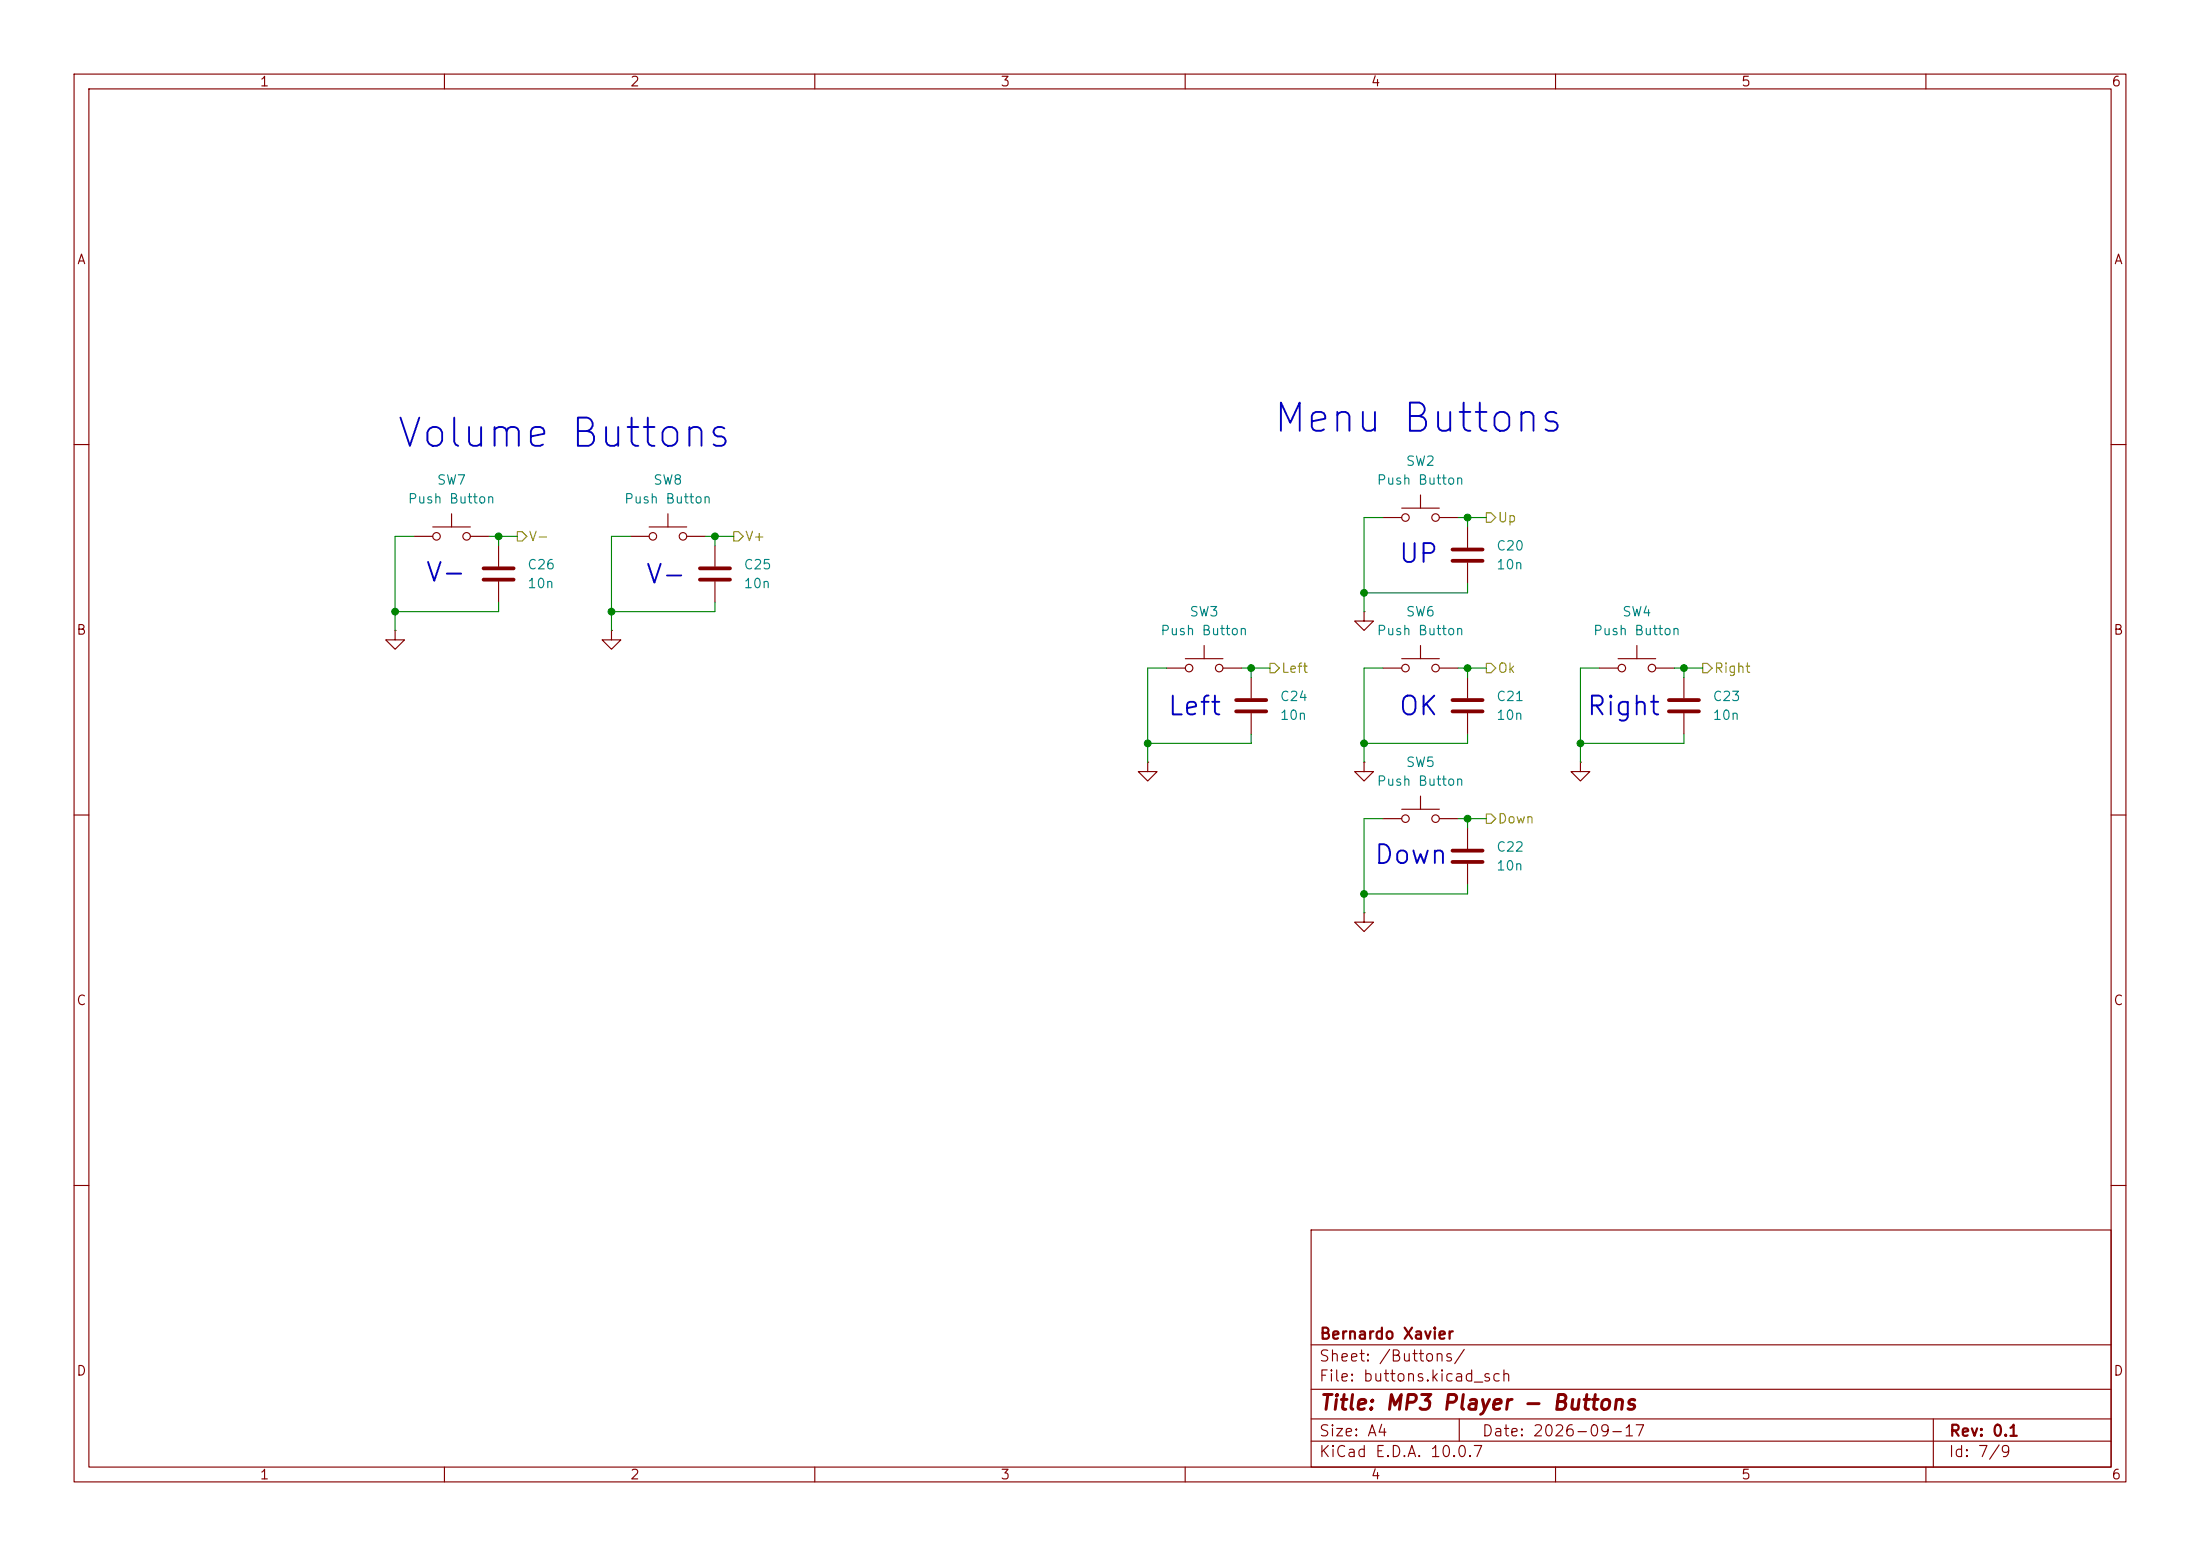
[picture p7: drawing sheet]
(kicad_sch
 (version 20260306)
 (generator "eeschema")
 (generator_version "10.0")
 (paper "A4")
 (title_block
  (title "MP3 Player - Buttons")
  (date "2026-09-17")
  (rev "0.1")
  (company "Bernardo Xavier"))
 (lib_symbols
  (symbol "Device:C"
   (pin_numbers (hide yes))
   (pin_names
    (offset 0.254)) (exclude_from_sim no) (in_bom yes) (on_board yes)
   (in_pos_files yes)
   (duplicate_pin_numbers_are_jumpers no)
   (property "Reference" "C" (at 0.635 2.54 0) (show_name no) (do_not_autoplace no) (effects (font (size 1.27 1.27)) (justify left)))
   (property "Value" "C" (at 0.635 -2.54 0) (show_name no) (do_not_autoplace no) (effects (font (size 1.27 1.27)) (justify left)))
   (property "Footprint" "" (at 0.9652 -3.81 0) (show_name no) (do_not_autoplace no) (hide yes) (effects (font (size 1.27 1.27))))
   (property "Datasheet" "" (at 0 0 0) (show_name no) (do_not_autoplace no) (hide yes) (effects (font (size 1.27 1.27))))
   (property "Description" "Unpolarized capacitor" (at 0 0 0) (show_name no) (do_not_autoplace no) (hide yes) (effects (font (size 1.27 1.27))))
   (symbol "C_0_1"
    (polyline (pts (xy -2.032 0.762) (xy 2.032 0.762)) (stroke (width 0.508) (type default)) (fill (type none)))
    (polyline (pts (xy -2.032 -0.762) (xy 2.032 -0.762)) (stroke (width 0.508) (type default)) (fill (type none))))
   (symbol "C_1_1"
    (pin passive line (at 0 3.81 270) (length 2.794) (name "" (effects (font (size 1.27 1.27)))) (number "1" (effects (font (size 1.27 1.27)))))
    (pin passive line (at 0 -3.81 90) (length 2.794) (name "" (effects (font (size 1.27 1.27)))) (number "2" (effects (font (size 1.27 1.27))))))
   (embedded_fonts no))
  (symbol "Switch:SW_Push"
   (pin_numbers (hide yes))
   (pin_names
    (offset 1.016) (hide yes)) (exclude_from_sim no) (in_bom yes) (on_board yes)
   (in_pos_files yes)
   (duplicate_pin_numbers_are_jumpers no)
   (property "Reference" "SW" (at 1.27 2.54 0) (show_name no) (do_not_autoplace no) (effects (font (size 1.27 1.27)) (justify left)))
   (property "Value" "SW_Push" (at 0 -1.524 0) (show_name no) (do_not_autoplace no) (effects (font (size 1.27 1.27))))
   (property "Footprint" "" (at 0 5.08 0) (show_name no) (do_not_autoplace no) (hide yes) (effects (font (size 1.27 1.27))))
   (property "Datasheet" "" (at 0 5.08 0) (show_name no) (do_not_autoplace no) (hide yes) (effects (font (size 1.27 1.27))))
   (property "Description" "Push button switch, generic, two pins" (at 0 0 0) (show_name no) (do_not_autoplace no) (hide yes) (effects (font (size 1.27 1.27))))
   (symbol "SW_Push_0_1"
    (circle (center -2.032 0) (radius 0.508) (stroke (width 0) (type default)) (fill (type none)))
    (polyline (pts (xy 0 1.27) (xy 0 3.048)) (stroke (width 0) (type default)) (fill (type none)))
    (circle (center 2.032 0) (radius 0.508) (stroke (width 0) (type default)) (fill (type none)))
    (polyline (pts (xy 2.54 1.27) (xy -2.54 1.27)) (stroke (width 0) (type default)) (fill (type none)))
    (pin passive line (at -5.08 0 0) (length 2.54) (name "1" (effects (font (size 1.27 1.27)))) (number "1" (effects (font (size 1.27 1.27)))))
    (pin passive line (at 5.08 0 180) (length 2.54) (name "2" (effects (font (size 1.27 1.27)))) (number "2" (effects (font (size 1.27 1.27))))))
   (embedded_fonts no))
  (symbol "power:GND"
   (power global)
   (pin_numbers (hide yes))
   (pin_names
    (offset 0) (hide yes)) (exclude_from_sim no) (in_bom yes) (on_board yes)
   (in_pos_files yes)
   (duplicate_pin_numbers_are_jumpers no)
   (property "Reference" "#PWR" (at 0 -6.35 0) (show_name no) (do_not_autoplace no) (hide yes) (effects (font (size 1.27 1.27))))
   (property "Value" "GND" (at 0 -3.81 0) (show_name no) (do_not_autoplace no) (effects (font (size 1.27 1.27))))
   (property "Footprint" "" (at 0 0 0) (show_name no) (do_not_autoplace no) (hide yes) (effects (font (size 1.27 1.27))))
   (property "Datasheet" "" (at 0 0 0) (show_name no) (do_not_autoplace no) (hide yes) (effects (font (size 1.27 1.27))))
   (property "Description" "Power symbol creates a global label with name \"GND\" , ground" (at 0 0 0) (show_name no) (do_not_autoplace no) (hide yes) (effects (font (size 1.27 1.27))))
   (symbol "GND_0_1"
    (polyline (pts (xy 0 0) (xy 0 -1.27) (xy 1.27 -1.27) (xy 0 -2.54) (xy -1.27 -1.27) (xy 0 -1.27)) (stroke (width 0) (type default)) (fill (type none))))
   (symbol "GND_1_1"
    (pin power_in line (at 0 0 270) (length 0) (name "" (effects (font (size 1.27 1.27)))) (number "1" (effects (font (size 1.27 1.27))))))
   (embedded_fonts no)))
 (text "Right"
  (exclude_from_sim no)
  (at 219.202 95.504 0)
  (effects (font (size 2.54 2.54) (thickness 0.254)
    (bold yes))))
 (text "Down"
  (exclude_from_sim no)
  (at 190.5 115.57 0)
  (effects (font (size 2.54 2.54) (thickness 0.254)
    (bold yes))))
 (text "UP"
  (exclude_from_sim no)
  (at 191.516 74.93 0)
  (effects (font (size 2.54 2.54) (thickness 0.254)
    (bold yes))))
 (text "Menu Buttons"
  (exclude_from_sim no)
  (at 191.516 56.642 0)
  (effects (font (size 3.81 3.81) (thickness 0.254)
    (bold yes))))
 (text "OK"
  (exclude_from_sim no)
  (at 191.516 95.504 0)
  (effects (font (size 2.54 2.54) (thickness 0.254)
    (bold yes))))
 (text "Left"
  (exclude_from_sim no)
  (at 161.29 95.504 0)
  (effects (font (size 2.54 2.54) (thickness 0.254)
    (bold yes))))
 (text "V-"
  (exclude_from_sim no)
  (at 89.916 77.724 0)
  (effects (font (size 2.54 2.54) (thickness 0.254)
    (bold yes))))
 (text "V-"
  (exclude_from_sim no)
  (at 60.198 77.47 0)
  (effects (font (size 2.54 2.54) (thickness 0.254)
    (bold yes))))
 (text "Volume Buttons"
  (exclude_from_sim no)
  (at 76.2 58.674 0)
  (effects (font (size 3.81 3.81) (thickness 0.254)
    (bold yes))))
 (junction
  (at 198.12 90.17)
  (diameter 0)
  (color 0 0 0 0))
 (junction
  (at 213.36 100.33)
  (diameter 0)
  (color 0 0 0 0))
 (junction
  (at 82.55 82.55)
  (diameter 0)
  (color 0 0 0 0))
 (junction
  (at 184.15 100.33)
  (diameter 0)
  (color 0 0 0 0))
 (junction
  (at 96.52 72.39)
  (diameter 0)
  (color 0 0 0 0))
 (junction
  (at 227.33 90.17)
  (diameter 0)
  (color 0 0 0 0))
 (junction
  (at 198.12 69.85)
  (diameter 0)
  (color 0 0 0 0))
 (junction
  (at 53.34 82.55)
  (diameter 0)
  (color 0 0 0 0))
 (junction
  (at 184.15 120.65)
  (diameter 0)
  (color 0 0 0 0))
 (junction
  (at 184.15 80.01)
  (diameter 0)
  (color 0 0 0 0))
 (junction
  (at 168.91 90.17)
  (diameter 0)
  (color 0 0 0 0))
 (junction
  (at 67.31 72.39)
  (diameter 0)
  (color 0 0 0 0))
 (junction
  (at 198.12 110.49)
  (diameter 0)
  (color 0 0 0 0))
 (junction
  (at 154.94 100.33)
  (diameter 0)
  (color 0 0 0 0))
 (wire
  (pts (xy 96.52 72.39) (xy 99.06 72.39))
  (stroke (width 0) (type default)))
 (wire
  (pts (xy 67.31 72.39) (xy 67.31 73.66))
  (stroke (width 0) (type default)))
 (wire
  (pts (xy 198.12 69.85) (xy 198.12 71.12))
  (stroke (width 0) (type default)))
 (wire
  (pts (xy 184.15 120.65) (xy 184.15 123.19))
  (stroke (width 0) (type default)))
 (wire
  (pts (xy 53.34 82.55) (xy 67.31 82.55))
  (stroke (width 0) (type default)))
 (wire
  (pts (xy 154.94 100.33) (xy 168.91 100.33))
  (stroke (width 0) (type default)))
 (wire
  (pts (xy 215.9 90.17) (xy 213.36 90.17))
  (stroke (width 0) (type default)))
 (wire
  (pts (xy 184.15 69.85) (xy 184.15 80.01))
  (stroke (width 0) (type default)))
 (wire
  (pts (xy 198.12 110.49) (xy 198.12 111.76))
  (stroke (width 0) (type default)))
 (wire
  (pts (xy 82.55 82.55) (xy 96.52 82.55))
  (stroke (width 0) (type default)))
 (wire
  (pts (xy 226.06 90.17) (xy 227.33 90.17))
  (stroke (width 0) (type default)))
 (wire
  (pts (xy 53.34 82.55) (xy 53.34 85.09))
  (stroke (width 0) (type default)))
 (wire
  (pts (xy 196.85 69.85) (xy 198.12 69.85))
  (stroke (width 0) (type default)))
 (wire
  (pts (xy 196.85 110.49) (xy 198.12 110.49))
  (stroke (width 0) (type default)))
 (wire
  (pts (xy 53.34 72.39) (xy 53.34 82.55))
  (stroke (width 0) (type default)))
 (wire
  (pts (xy 168.91 99.06) (xy 168.91 100.33))
  (stroke (width 0) (type default)))
 (wire
  (pts (xy 198.12 99.06) (xy 198.12 100.33))
  (stroke (width 0) (type default)))
 (wire
  (pts (xy 168.91 90.17) (xy 171.45 90.17))
  (stroke (width 0) (type default)))
 (wire
  (pts (xy 213.36 100.33) (xy 227.33 100.33))
  (stroke (width 0) (type default)))
 (wire
  (pts (xy 167.64 90.17) (xy 168.91 90.17))
  (stroke (width 0) (type default)))
 (wire
  (pts (xy 186.69 110.49) (xy 184.15 110.49))
  (stroke (width 0) (type default)))
 (wire
  (pts (xy 96.52 81.28) (xy 96.52 82.55))
  (stroke (width 0) (type default)))
 (wire
  (pts (xy 198.12 110.49) (xy 200.66 110.49))
  (stroke (width 0) (type default)))
 (wire
  (pts (xy 154.94 100.33) (xy 154.94 102.87))
  (stroke (width 0) (type default)))
 (wire
  (pts (xy 213.36 100.33) (xy 213.36 102.87))
  (stroke (width 0) (type default)))
 (wire
  (pts (xy 184.15 80.01) (xy 184.15 82.55))
  (stroke (width 0) (type default)))
 (wire
  (pts (xy 184.15 100.33) (xy 198.12 100.33))
  (stroke (width 0) (type default)))
 (wire
  (pts (xy 184.15 80.01) (xy 198.12 80.01))
  (stroke (width 0) (type default)))
 (wire
  (pts (xy 184.15 90.17) (xy 184.15 100.33))
  (stroke (width 0) (type default)))
 (wire
  (pts (xy 184.15 110.49) (xy 184.15 120.65))
  (stroke (width 0) (type default)))
 (wire
  (pts (xy 67.31 72.39) (xy 69.85 72.39))
  (stroke (width 0) (type default)))
 (wire
  (pts (xy 198.12 119.38) (xy 198.12 120.65))
  (stroke (width 0) (type default)))
 (wire
  (pts (xy 196.85 90.17) (xy 198.12 90.17))
  (stroke (width 0) (type default)))
 (wire
  (pts (xy 168.91 90.17) (xy 168.91 91.44))
  (stroke (width 0) (type default)))
 (wire
  (pts (xy 213.36 90.17) (xy 213.36 100.33))
  (stroke (width 0) (type default)))
 (wire
  (pts (xy 82.55 72.39) (xy 82.55 82.55))
  (stroke (width 0) (type default)))
 (wire
  (pts (xy 85.09 72.39) (xy 82.55 72.39))
  (stroke (width 0) (type default)))
 (wire
  (pts (xy 66.04 72.39) (xy 67.31 72.39))
  (stroke (width 0) (type default)))
 (wire
  (pts (xy 95.25 72.39) (xy 96.52 72.39))
  (stroke (width 0) (type default)))
 (wire
  (pts (xy 184.15 100.33) (xy 184.15 102.87))
  (stroke (width 0) (type default)))
 (wire
  (pts (xy 198.12 78.74) (xy 198.12 80.01))
  (stroke (width 0) (type default)))
 (wire
  (pts (xy 198.12 69.85) (xy 200.66 69.85))
  (stroke (width 0) (type default)))
 (wire
  (pts (xy 96.52 72.39) (xy 96.52 73.66))
  (stroke (width 0) (type default)))
 (wire
  (pts (xy 198.12 90.17) (xy 200.66 90.17))
  (stroke (width 0) (type default)))
 (wire
  (pts (xy 184.15 120.65) (xy 198.12 120.65))
  (stroke (width 0) (type default)))
 (wire
  (pts (xy 55.88 72.39) (xy 53.34 72.39))
  (stroke (width 0) (type default)))
 (wire
  (pts (xy 186.69 69.85) (xy 184.15 69.85))
  (stroke (width 0) (type default)))
 (wire
  (pts (xy 154.94 90.17) (xy 154.94 100.33))
  (stroke (width 0) (type default)))
 (wire
  (pts (xy 227.33 90.17) (xy 227.33 91.44))
  (stroke (width 0) (type default)))
 (wire
  (pts (xy 82.55 82.55) (xy 82.55 85.09))
  (stroke (width 0) (type default)))
 (wire
  (pts (xy 186.69 90.17) (xy 184.15 90.17))
  (stroke (width 0) (type default)))
 (wire
  (pts (xy 67.31 81.28) (xy 67.31 82.55))
  (stroke (width 0) (type default)))
 (wire
  (pts (xy 198.12 90.17) (xy 198.12 91.44))
  (stroke (width 0) (type default)))
 (wire
  (pts (xy 157.48 90.17) (xy 154.94 90.17))
  (stroke (width 0) (type default)))
 (wire
  (pts (xy 227.33 99.06) (xy 227.33 100.33))
  (stroke (width 0) (type default)))
 (wire
  (pts (xy 227.33 90.17) (xy 229.87 90.17))
  (stroke (width 0) (type default)))
 (hierarchical_label "V-"
  (shape output)
  (at 69.85 72.39 0)
  (effects (font (size 1.27 1.27)) (justify left)))
 (hierarchical_label "Down"
  (shape output)
  (at 200.66 110.49 0)
  (effects (font (size 1.27 1.27)) (justify left)))
 (hierarchical_label "Right"
  (shape output)
  (at 229.87 90.17 0)
  (effects (font (size 1.27 1.27)) (justify left)))
 (hierarchical_label "Up"
  (shape output)
  (at 200.66 69.85 0)
  (effects (font (size 1.27 1.27)) (justify left)))
 (hierarchical_label "Left"
  (shape output)
  (at 171.45 90.17 0)
  (effects (font (size 1.27 1.27)) (justify left)))
 (hierarchical_label "V+"
  (shape output)
  (at 99.06 72.39 0)
  (effects (font (size 1.27 1.27)) (justify left)))
 (hierarchical_label "Ok"
  (shape output)
  (at 200.66 90.17 0)
  (effects (font (size 1.27 1.27)) (justify left)))
 (symbol
  (lib_id "power:GND")
  (at 184.15 102.87 0)
  (unit 1)
  (body_style 1)
  (exclude_from_sim no)
  (in_bom yes)
  (on_board yes)
  (in_pos_files yes)
  (dnp no)
  (fields_autoplaced yes)
  (property "Reference" "#PWR036" (at 184.15 109.22 0) (hide yes) (show_name no) (do_not_autoplace no) (effects (font (size 1.27 1.27))))
  (property "Value" "GND" (at 184.15 107.95 0) (hide yes) (show_name no) (do_not_autoplace no) (effects (font (size 1.27 1.27))))
  (property "Footprint" "" (at 184.15 102.87 0) (hide yes) (show_name no) (do_not_autoplace no) (effects (font (size 1.27 1.27))))
  (property "Datasheet" "" (at 184.15 102.87 0) (hide yes) (show_name no) (do_not_autoplace no) (effects (font (size 1.27 1.27))))
  (property "Description" "Power symbol creates a global label with name \"GND\" , ground" (at 184.15 102.87 0) (hide yes) (show_name no) (do_not_autoplace no) (effects (font (size 1.27 1.27))))
  (pin "1"))
 (symbol
  (lib_id "Device:C")
  (at 198.12 115.57 0)
  (unit 1)
  (body_style 1)
  (exclude_from_sim no)
  (in_bom yes)
  (on_board yes)
  (in_pos_files yes)
  (dnp no)
  (fields_autoplaced yes)
  (property "Reference" "C22" (at 201.93 114.2999 0) (show_name no) (do_not_autoplace no) (effects (font (size 1.27 1.27)) (justify left)))
  (property "Value" "10n" (at 201.93 116.8399 0) (show_name no) (do_not_autoplace no) (effects (font (size 1.27 1.27)) (justify left)))
  (property "Footprint" "Capacitor_SMD:C_0402_1005Metric" (at 199.0852 119.38 0) (hide yes) (show_name no) (do_not_autoplace no) (effects (font (size 1.27 1.27))))
  (property "Datasheet" "https://mm.digikey.com/Volume0/opasdata/d220001/medias/docus/965/CL05B103KB5NNND_DS.pdf" (at 198.12 115.57 0) (hide yes) (show_name no) (do_not_autoplace no) (effects (font (size 1.27 1.27))))
  (property "Description" "0402" (at 198.12 115.57 0) (hide yes) (show_name no) (do_not_autoplace no) (effects (font (size 1.27 1.27))))
  (property "Mfr. Part Number" "" (at 198.12 115.57 0) (hide yes) (show_name no) (do_not_autoplace no) (effects (font (size 1.27 1.27))))
  (property "Mfr. Part #" "CL05B103KB5NNND" (at 198.12 115.57 0) (hide yes) (show_name no) (do_not_autoplace no) (effects (font (size 1.27 1.27))))
  (property "Store URL - Digikey" "https://www.digikey.pt/pt/products/detail/samsung-electro-mechanics/CL10A475KQ8NNNL/3894262" (at 198.12 115.57 0) (hide yes) (show_name no) (do_not_autoplace no) (effects (font (size 1.27 1.27))))
  (property "Store URL - Mouser" "https://pt.mouser.com/en/ProductDetail/Samsung-Electro-Mechanics/CL05B103KB5NNND?qs=X6jEic%2FHinANds%2F5DC%2Fhrw%3D%3D" (at 198.12 115.57 0) (hide yes) (show_name no) (do_not_autoplace no) (effects (font (size 1.27 1.27))))
  (property "Store URL - Other" "" (at 198.12 115.57 0) (hide yes) (show_name no) (do_not_autoplace no) (effects (font (size 1.27 1.27))))
  (property "Store URL - TME" "" (at 198.12 115.57 0) (hide yes) (show_name no) (do_not_autoplace no) (effects (font (size 1.27 1.27))))
  (pin "1")
  (pin "2"))
 (symbol
  (lib_id "power:GND")
  (at 53.34 85.09 0)
  (unit 1)
  (body_style 1)
  (exclude_from_sim no)
  (in_bom yes)
  (on_board yes)
  (in_pos_files yes)
  (dnp no)
  (fields_autoplaced yes)
  (property "Reference" "#PWR041" (at 53.34 91.44 0) (hide yes) (show_name no) (do_not_autoplace no) (effects (font (size 1.27 1.27))))
  (property "Value" "GND" (at 53.34 90.17 0) (hide yes) (show_name no) (do_not_autoplace no) (effects (font (size 1.27 1.27))))
  (property "Footprint" "" (at 53.34 85.09 0) (hide yes) (show_name no) (do_not_autoplace no) (effects (font (size 1.27 1.27))))
  (property "Datasheet" "" (at 53.34 85.09 0) (hide yes) (show_name no) (do_not_autoplace no) (effects (font (size 1.27 1.27))))
  (property "Description" "Power symbol creates a global label with name \"GND\" , ground" (at 53.34 85.09 0) (hide yes) (show_name no) (do_not_autoplace no) (effects (font (size 1.27 1.27))))
  (pin "1"))
 (symbol
  (lib_id "Device:C")
  (at 96.52 77.47 0)
  (unit 1)
  (body_style 1)
  (exclude_from_sim no)
  (in_bom yes)
  (on_board yes)
  (in_pos_files yes)
  (dnp no)
  (fields_autoplaced yes)
  (property "Reference" "C25" (at 100.33 76.1999 0) (show_name no) (do_not_autoplace no) (effects (font (size 1.27 1.27)) (justify left)))
  (property "Value" "10n" (at 100.33 78.7399 0) (show_name no) (do_not_autoplace no) (effects (font (size 1.27 1.27)) (justify left)))
  (property "Footprint" "Capacitor_SMD:C_0402_1005Metric" (at 97.4852 81.28 0) (hide yes) (show_name no) (do_not_autoplace no) (effects (font (size 1.27 1.27))))
  (property "Datasheet" "https://mm.digikey.com/Volume0/opasdata/d220001/medias/docus/965/CL05B103KB5NNND_DS.pdf" (at 96.52 77.47 0) (hide yes) (show_name no) (do_not_autoplace no) (effects (font (size 1.27 1.27))))
  (property "Description" "0402" (at 96.52 77.47 0) (hide yes) (show_name no) (do_not_autoplace no) (effects (font (size 1.27 1.27))))
  (property "Mfr. Part Number" "" (at 96.52 77.47 0) (hide yes) (show_name no) (do_not_autoplace no) (effects (font (size 1.27 1.27))))
  (property "Mfr. Part #" "CL05B103KB5NNND" (at 96.52 77.47 0) (hide yes) (show_name no) (do_not_autoplace no) (effects (font (size 1.27 1.27))))
  (property "Store URL - Digikey" "https://www.digikey.pt/pt/products/detail/samsung-electro-mechanics/CL10A475KQ8NNNL/3894262" (at 96.52 77.47 0) (hide yes) (show_name no) (do_not_autoplace no) (effects (font (size 1.27 1.27))))
  (property "Store URL - Mouser" "https://pt.mouser.com/en/ProductDetail/Samsung-Electro-Mechanics/CL05B103KB5NNND?qs=X6jEic%2FHinANds%2F5DC%2Fhrw%3D%3D" (at 96.52 77.47 0) (hide yes) (show_name no) (do_not_autoplace no) (effects (font (size 1.27 1.27))))
  (property "Store URL - Other" "" (at 96.52 77.47 0) (hide yes) (show_name no) (do_not_autoplace no) (effects (font (size 1.27 1.27))))
  (property "Store URL - TME" "" (at 96.52 77.47 0) (hide yes) (show_name no) (do_not_autoplace no) (effects (font (size 1.27 1.27))))
  (pin "1")
  (pin "2"))
 (symbol
  (lib_id "Switch:SW_Push")
  (at 191.77 110.49 0)
  (mirror y)
  (unit 1)
  (body_style 1)
  (exclude_from_sim no)
  (in_bom yes)
  (on_board yes)
  (in_pos_files yes)
  (dnp no)
  (property "Reference" "SW5" (at 191.77 102.87 0) (show_name no) (do_not_autoplace no) (effects (font (size 1.27 1.27))))
  (property "Value" "Push Button" (at 191.77 105.41 0) (show_name no) (do_not_autoplace no) (effects (font (size 1.27 1.27))))
  (property "Footprint" "Button_Switch_SMD:SW_Push_SPST_NO_Alps_SKRK" (at 191.77 105.41 0) (hide yes) (show_name no) (do_not_autoplace no) (effects (font (size 1.27 1.27))))
  (property "Datasheet" "https://configured-product-images.s3.amazonaws.com/Datasheets/TL1017.pdf" (at 191.77 105.41 0) (hide yes) (show_name no) (do_not_autoplace no) (effects (font (size 1.27 1.27))))
  (property "Description" "Interruptor tátil SPST-NA Top atuado Montagem em superfície" (at 191.77 110.49 0) (hide yes) (show_name no) (do_not_autoplace no) (effects (font (size 1.27 1.27))))
  (property "Mfr. Part Number" "" (at 191.77 110.49 0) (hide yes) (show_name no) (do_not_autoplace no) (effects (font (size 1.27 1.27))))
  (property "Store URL - Other" "" (at 191.77 110.49 0) (hide yes) (show_name no) (do_not_autoplace no) (effects (font (size 1.27 1.27))))
  (property "Store URL - TME" "" (at 191.77 110.49 0) (hide yes) (show_name no) (do_not_autoplace no) (effects (font (size 1.27 1.27))))
  (property "Mfr. Part #" "TL1017ABAF260QG" (at 191.77 110.49 0) (hide yes) (show_name no) (do_not_autoplace no) (effects (font (size 1.27 1.27))))
  (property "Store URL - Digikey" "https://www.digikey.pt/pt/products/detail/e-switch/TL1017ABAF260QG/18687016" (at 191.77 110.49 0) (hide yes) (show_name no) (do_not_autoplace no) (effects (font (size 1.27 1.27))))
  (property "Store URL - Mouser" "https://eu.mouser.com/en/ProductDetail/E-Switch/TL1017ABAF260QG?qs=9vOqFld9vZVWa2gSWDc0aQ%3D%3D" (at 191.77 110.49 0) (hide yes) (show_name no) (do_not_autoplace no) (effects (font (size 1.27 1.27))))
  (pin "1")
  (pin "2"))
 (symbol
  (lib_id "Device:C")
  (at 168.91 95.25 0)
  (unit 1)
  (body_style 1)
  (exclude_from_sim no)
  (in_bom yes)
  (on_board yes)
  (in_pos_files yes)
  (dnp no)
  (fields_autoplaced yes)
  (property "Reference" "C24" (at 172.72 93.9799 0) (show_name no) (do_not_autoplace no) (effects (font (size 1.27 1.27)) (justify left)))
  (property "Value" "10n" (at 172.72 96.5199 0) (show_name no) (do_not_autoplace no) (effects (font (size 1.27 1.27)) (justify left)))
  (property "Footprint" "Capacitor_SMD:C_0402_1005Metric" (at 169.8752 99.06 0) (hide yes) (show_name no) (do_not_autoplace no) (effects (font (size 1.27 1.27))))
  (property "Datasheet" "https://mm.digikey.com/Volume0/opasdata/d220001/medias/docus/965/CL05B103KB5NNND_DS.pdf" (at 168.91 95.25 0) (hide yes) (show_name no) (do_not_autoplace no) (effects (font (size 1.27 1.27))))
  (property "Description" "0402" (at 168.91 95.25 0) (hide yes) (show_name no) (do_not_autoplace no) (effects (font (size 1.27 1.27))))
  (property "Mfr. Part Number" "" (at 168.91 95.25 0) (hide yes) (show_name no) (do_not_autoplace no) (effects (font (size 1.27 1.27))))
  (property "Mfr. Part #" "CL05B103KB5NNND" (at 168.91 95.25 0) (hide yes) (show_name no) (do_not_autoplace no) (effects (font (size 1.27 1.27))))
  (property "Store URL - Digikey" "https://www.digikey.pt/pt/products/detail/samsung-electro-mechanics/CL10A475KQ8NNNL/3894262" (at 168.91 95.25 0) (hide yes) (show_name no) (do_not_autoplace no) (effects (font (size 1.27 1.27))))
  (property "Store URL - Mouser" "https://pt.mouser.com/en/ProductDetail/Samsung-Electro-Mechanics/CL05B103KB5NNND?qs=X6jEic%2FHinANds%2F5DC%2Fhrw%3D%3D" (at 168.91 95.25 0) (hide yes) (show_name no) (do_not_autoplace no) (effects (font (size 1.27 1.27))))
  (property "Store URL - Other" "" (at 168.91 95.25 0) (hide yes) (show_name no) (do_not_autoplace no) (effects (font (size 1.27 1.27))))
  (property "Store URL - TME" "" (at 168.91 95.25 0) (hide yes) (show_name no) (do_not_autoplace no) (effects (font (size 1.27 1.27))))
  (pin "1")
  (pin "2"))
 (symbol
  (lib_id "Switch:SW_Push")
  (at 162.56 90.17 0)
  (unit 1)
  (body_style 1)
  (exclude_from_sim no)
  (in_bom yes)
  (on_board yes)
  (in_pos_files yes)
  (dnp no)
  (fields_autoplaced yes)
  (property "Reference" "SW3" (at 162.56 82.55 0) (show_name no) (do_not_autoplace no) (effects (font (size 1.27 1.27))))
  (property "Value" "Push Button" (at 162.56 85.09 0) (show_name no) (do_not_autoplace no) (effects (font (size 1.27 1.27))))
  (property "Footprint" "Button_Switch_SMD:SW_Push_SPST_NO_Alps_SKRK" (at 162.56 85.09 0) (hide yes) (show_name no) (do_not_autoplace no) (effects (font (size 1.27 1.27))))
  (property "Datasheet" "https://configured-product-images.s3.amazonaws.com/Datasheets/TL1017.pdf" (at 162.56 85.09 0) (hide yes) (show_name no) (do_not_autoplace no) (effects (font (size 1.27 1.27))))
  (property "Description" "Interruptor tátil SPST-NA Top atuado Montagem em superfície" (at 162.56 90.17 0) (hide yes) (show_name no) (do_not_autoplace no) (effects (font (size 1.27 1.27))))
  (property "Mfr. Part Number" "" (at 162.56 90.17 0) (hide yes) (show_name no) (do_not_autoplace no) (effects (font (size 1.27 1.27))))
  (property "Store URL - Other" "" (at 162.56 90.17 0) (hide yes) (show_name no) (do_not_autoplace no) (effects (font (size 1.27 1.27))))
  (property "Store URL - TME" "" (at 162.56 90.17 0) (hide yes) (show_name no) (do_not_autoplace no) (effects (font (size 1.27 1.27))))
  (property "Mfr. Part #" "TL1017ABAF260QG" (at 162.56 90.17 0) (hide yes) (show_name no) (do_not_autoplace no) (effects (font (size 1.27 1.27))))
  (property "Store URL - Digikey" "https://www.digikey.pt/pt/products/detail/e-switch/TL1017ABAF260QG/18687016" (at 162.56 90.17 0) (hide yes) (show_name no) (do_not_autoplace no) (effects (font (size 1.27 1.27))))
  (property "Store URL - Mouser" "https://eu.mouser.com/en/ProductDetail/E-Switch/TL1017ABAF260QG?qs=9vOqFld9vZVWa2gSWDc0aQ%3D%3D" (at 162.56 90.17 0) (hide yes) (show_name no) (do_not_autoplace no) (effects (font (size 1.27 1.27))))
  (pin "1")
  (pin "2"))
 (symbol
  (lib_id "Switch:SW_Push")
  (at 220.98 90.17 0)
  (mirror y)
  (unit 1)
  (body_style 1)
  (exclude_from_sim no)
  (in_bom yes)
  (on_board yes)
  (in_pos_files yes)
  (dnp no)
  (property "Reference" "SW4" (at 220.98 82.55 0) (show_name no) (do_not_autoplace no) (effects (font (size 1.27 1.27))))
  (property "Value" "Push Button" (at 220.98 85.09 0) (show_name no) (do_not_autoplace no) (effects (font (size 1.27 1.27))))
  (property "Footprint" "Button_Switch_SMD:SW_Push_SPST_NO_Alps_SKRK" (at 220.98 85.09 0) (hide yes) (show_name no) (do_not_autoplace no) (effects (font (size 1.27 1.27))))
  (property "Datasheet" "https://configured-product-images.s3.amazonaws.com/Datasheets/TL1017.pdf" (at 220.98 85.09 0) (hide yes) (show_name no) (do_not_autoplace no) (effects (font (size 1.27 1.27))))
  (property "Description" "Interruptor tátil SPST-NA Top atuado Montagem em superfície" (at 220.98 90.17 0) (hide yes) (show_name no) (do_not_autoplace no) (effects (font (size 1.27 1.27))))
  (property "Mfr. Part Number" "" (at 220.98 90.17 0) (hide yes) (show_name no) (do_not_autoplace no) (effects (font (size 1.27 1.27))))
  (property "Store URL - Other" "" (at 220.98 90.17 0) (hide yes) (show_name no) (do_not_autoplace no) (effects (font (size 1.27 1.27))))
  (property "Store URL - TME" "" (at 220.98 90.17 0) (hide yes) (show_name no) (do_not_autoplace no) (effects (font (size 1.27 1.27))))
  (property "Mfr. Part #" "TL1017ABAF260QG" (at 220.98 90.17 0) (hide yes) (show_name no) (do_not_autoplace no) (effects (font (size 1.27 1.27))))
  (property "Store URL - Digikey" "https://www.digikey.pt/pt/products/detail/e-switch/TL1017ABAF260QG/18687016" (at 220.98 90.17 0) (hide yes) (show_name no) (do_not_autoplace no) (effects (font (size 1.27 1.27))))
  (property "Store URL - Mouser" "https://eu.mouser.com/en/ProductDetail/E-Switch/TL1017ABAF260QG?qs=9vOqFld9vZVWa2gSWDc0aQ%3D%3D" (at 220.98 90.17 0) (hide yes) (show_name no) (do_not_autoplace no) (effects (font (size 1.27 1.27))))
  (pin "1")
  (pin "2"))
 (symbol
  (lib_id "Device:C")
  (at 198.12 74.93 0)
  (unit 1)
  (body_style 1)
  (exclude_from_sim no)
  (in_bom yes)
  (on_board yes)
  (in_pos_files yes)
  (dnp no)
  (fields_autoplaced yes)
  (property "Reference" "C20" (at 201.93 73.6599 0) (show_name no) (do_not_autoplace no) (effects (font (size 1.27 1.27)) (justify left)))
  (property "Value" "10n" (at 201.93 76.1999 0) (show_name no) (do_not_autoplace no) (effects (font (size 1.27 1.27)) (justify left)))
  (property "Footprint" "Capacitor_SMD:C_0402_1005Metric" (at 199.0852 78.74 0) (hide yes) (show_name no) (do_not_autoplace no) (effects (font (size 1.27 1.27))))
  (property "Datasheet" "https://mm.digikey.com/Volume0/opasdata/d220001/medias/docus/965/CL05B103KB5NNND_DS.pdf" (at 198.12 74.93 0) (hide yes) (show_name no) (do_not_autoplace no) (effects (font (size 1.27 1.27))))
  (property "Description" "0402" (at 198.12 74.93 0) (hide yes) (show_name no) (do_not_autoplace no) (effects (font (size 1.27 1.27))))
  (property "Mfr. Part Number" "" (at 198.12 74.93 0) (hide yes) (show_name no) (do_not_autoplace no) (effects (font (size 1.27 1.27))))
  (property "Mfr. Part #" "CL05B103KB5NNND" (at 198.12 74.93 0) (hide yes) (show_name no) (do_not_autoplace no) (effects (font (size 1.27 1.27))))
  (property "Store URL - Digikey" "https://www.digikey.pt/pt/products/detail/samsung-electro-mechanics/CL10A475KQ8NNNL/3894262" (at 198.12 74.93 0) (hide yes) (show_name no) (do_not_autoplace no) (effects (font (size 1.27 1.27))))
  (property "Store URL - Mouser" "https://pt.mouser.com/en/ProductDetail/Samsung-Electro-Mechanics/CL05B103KB5NNND?qs=X6jEic%2FHinANds%2F5DC%2Fhrw%3D%3D" (at 198.12 74.93 0) (hide yes) (show_name no) (do_not_autoplace no) (effects (font (size 1.27 1.27))))
  (property "Store URL - Other" "" (at 198.12 74.93 0) (hide yes) (show_name no) (do_not_autoplace no) (effects (font (size 1.27 1.27))))
  (property "Store URL - TME" "" (at 198.12 74.93 0) (hide yes) (show_name no) (do_not_autoplace no) (effects (font (size 1.27 1.27))))
  (pin "1")
  (pin "2"))
 (symbol
  (lib_id "Switch:SW_Push")
  (at 191.77 69.85 0)
  (unit 1)
  (body_style 1)
  (exclude_from_sim no)
  (in_bom yes)
  (on_board yes)
  (in_pos_files yes)
  (dnp no)
  (fields_autoplaced yes)
  (property "Reference" "SW2" (at 191.77 62.23 0) (show_name no) (do_not_autoplace no) (effects (font (size 1.27 1.27))))
  (property "Value" "Push Button" (at 191.77 64.77 0) (show_name no) (do_not_autoplace no) (effects (font (size 1.27 1.27))))
  (property "Footprint" "Button_Switch_SMD:SW_Push_SPST_NO_Alps_SKRK" (at 191.77 64.77 0) (hide yes) (show_name no) (do_not_autoplace no) (effects (font (size 1.27 1.27))))
  (property "Datasheet" "https://configured-product-images.s3.amazonaws.com/Datasheets/TL1017.pdf" (at 191.77 64.77 0) (hide yes) (show_name no) (do_not_autoplace no) (effects (font (size 1.27 1.27))))
  (property "Description" "Interruptor tátil SPST-NA Top atuado Montagem em superfície" (at 191.77 69.85 0) (hide yes) (show_name no) (do_not_autoplace no) (effects (font (size 1.27 1.27))))
  (property "Mfr. Part Number" "" (at 191.77 69.85 0) (hide yes) (show_name no) (do_not_autoplace no) (effects (font (size 1.27 1.27))))
  (property "Store URL - Other" "" (at 191.77 69.85 0) (hide yes) (show_name no) (do_not_autoplace no) (effects (font (size 1.27 1.27))))
  (property "Store URL - TME" "" (at 191.77 69.85 0) (hide yes) (show_name no) (do_not_autoplace no) (effects (font (size 1.27 1.27))))
  (property "Mfr. Part #" "TL1017ABAF260QG" (at 191.77 69.85 0) (hide yes) (show_name no) (do_not_autoplace no) (effects (font (size 1.27 1.27))))
  (property "Store URL - Digikey" "https://www.digikey.pt/pt/products/detail/e-switch/TL1017ABAF260QG/18687016" (at 191.77 69.85 0) (hide yes) (show_name no) (do_not_autoplace no) (effects (font (size 1.27 1.27))))
  (property "Store URL - Mouser" "https://eu.mouser.com/en/ProductDetail/E-Switch/TL1017ABAF260QG?qs=9vOqFld9vZVWa2gSWDc0aQ%3D%3D" (at 191.77 69.85 0) (hide yes) (show_name no) (do_not_autoplace no) (effects (font (size 1.27 1.27))))
  (pin "1")
  (pin "2"))
 (symbol
  (lib_id "Switch:SW_Push")
  (at 60.96 72.39 0)
  (unit 1)
  (body_style 1)
  (exclude_from_sim no)
  (in_bom yes)
  (on_board yes)
  (in_pos_files yes)
  (dnp no)
  (fields_autoplaced yes)
  (property "Reference" "SW7" (at 60.96 64.77 0) (show_name no) (do_not_autoplace no) (effects (font (size 1.27 1.27))))
  (property "Value" "Push Button" (at 60.96 67.31 0) (show_name no) (do_not_autoplace no) (effects (font (size 1.27 1.27))))
  (property "Footprint" "Button_Switch_SMD:SW_Push_SPST_NO_Alps_SKRK" (at 60.96 67.31 0) (hide yes) (show_name no) (do_not_autoplace no) (effects (font (size 1.27 1.27))))
  (property "Datasheet" "https://configured-product-images.s3.amazonaws.com/Datasheets/TL1017.pdf" (at 60.96 67.31 0) (hide yes) (show_name no) (do_not_autoplace no) (effects (font (size 1.27 1.27))))
  (property "Description" "Interruptor tátil SPST-NA Top atuado Montagem em superfície" (at 60.96 72.39 0) (hide yes) (show_name no) (do_not_autoplace no) (effects (font (size 1.27 1.27))))
  (property "Mfr. Part Number" "" (at 60.96 72.39 0) (hide yes) (show_name no) (do_not_autoplace no) (effects (font (size 1.27 1.27))))
  (property "Store URL - Other" "" (at 60.96 72.39 0) (hide yes) (show_name no) (do_not_autoplace no) (effects (font (size 1.27 1.27))))
  (property "Store URL - TME" "" (at 60.96 72.39 0) (hide yes) (show_name no) (do_not_autoplace no) (effects (font (size 1.27 1.27))))
  (property "Mfr. Part #" "TL1017ABAF260QG" (at 60.96 72.39 0) (hide yes) (show_name no) (do_not_autoplace no) (effects (font (size 1.27 1.27))))
  (property "Store URL - Digikey" "https://www.digikey.pt/pt/products/detail/e-switch/TL1017ABAF260QG/18687016" (at 60.96 72.39 0) (hide yes) (show_name no) (do_not_autoplace no) (effects (font (size 1.27 1.27))))
  (property "Store URL - Mouser" "https://eu.mouser.com/en/ProductDetail/E-Switch/TL1017ABAF260QG?qs=9vOqFld9vZVWa2gSWDc0aQ%3D%3D" (at 60.96 72.39 0) (hide yes) (show_name no) (do_not_autoplace no) (effects (font (size 1.27 1.27))))
  (pin "1")
  (pin "2"))
 (symbol
  (lib_id "power:GND")
  (at 213.36 102.87 0)
  (unit 1)
  (body_style 1)
  (exclude_from_sim no)
  (in_bom yes)
  (on_board yes)
  (in_pos_files yes)
  (dnp no)
  (fields_autoplaced yes)
  (property "Reference" "#PWR038" (at 213.36 109.22 0) (hide yes) (show_name no) (do_not_autoplace no) (effects (font (size 1.27 1.27))))
  (property "Value" "GND" (at 213.36 107.95 0) (hide yes) (show_name no) (do_not_autoplace no) (effects (font (size 1.27 1.27))))
  (property "Footprint" "" (at 213.36 102.87 0) (hide yes) (show_name no) (do_not_autoplace no) (effects (font (size 1.27 1.27))))
  (property "Datasheet" "" (at 213.36 102.87 0) (hide yes) (show_name no) (do_not_autoplace no) (effects (font (size 1.27 1.27))))
  (property "Description" "Power symbol creates a global label with name \"GND\" , ground" (at 213.36 102.87 0) (hide yes) (show_name no) (do_not_autoplace no) (effects (font (size 1.27 1.27))))
  (pin "1"))
 (symbol
  (lib_id "Switch:SW_Push")
  (at 90.17 72.39 0)
  (mirror y)
  (unit 1)
  (body_style 1)
  (exclude_from_sim no)
  (in_bom yes)
  (on_board yes)
  (in_pos_files yes)
  (dnp no)
  (property "Reference" "SW8" (at 90.17 64.77 0) (show_name no) (do_not_autoplace no) (effects (font (size 1.27 1.27))))
  (property "Value" "Push Button" (at 90.17 67.31 0) (show_name no) (do_not_autoplace no) (effects (font (size 1.27 1.27))))
  (property "Footprint" "Button_Switch_SMD:SW_Push_SPST_NO_Alps_SKRK" (at 90.17 67.31 0) (hide yes) (show_name no) (do_not_autoplace no) (effects (font (size 1.27 1.27))))
  (property "Datasheet" "https://configured-product-images.s3.amazonaws.com/Datasheets/TL1017.pdf" (at 90.17 67.31 0) (hide yes) (show_name no) (do_not_autoplace no) (effects (font (size 1.27 1.27))))
  (property "Description" "Interruptor tátil SPST-NA Top atuado Montagem em superfície" (at 90.17 72.39 0) (hide yes) (show_name no) (do_not_autoplace no) (effects (font (size 1.27 1.27))))
  (property "Mfr. Part Number" "" (at 90.17 72.39 0) (hide yes) (show_name no) (do_not_autoplace no) (effects (font (size 1.27 1.27))))
  (property "Store URL - Other" "" (at 90.17 72.39 0) (hide yes) (show_name no) (do_not_autoplace no) (effects (font (size 1.27 1.27))))
  (property "Store URL - TME" "" (at 90.17 72.39 0) (hide yes) (show_name no) (do_not_autoplace no) (effects (font (size 1.27 1.27))))
  (property "Mfr. Part #" "TL1017ABAF260QG" (at 90.17 72.39 0) (hide yes) (show_name no) (do_not_autoplace no) (effects (font (size 1.27 1.27))))
  (property "Store URL - Digikey" "https://www.digikey.pt/pt/products/detail/e-switch/TL1017ABAF260QG/18687016" (at 90.17 72.39 0) (hide yes) (show_name no) (do_not_autoplace no) (effects (font (size 1.27 1.27))))
  (property "Store URL - Mouser" "https://eu.mouser.com/en/ProductDetail/E-Switch/TL1017ABAF260QG?qs=9vOqFld9vZVWa2gSWDc0aQ%3D%3D" (at 90.17 72.39 0) (hide yes) (show_name no) (do_not_autoplace no) (effects (font (size 1.27 1.27))))
  (pin "1")
  (pin "2"))
 (symbol
  (lib_id "power:GND")
  (at 184.15 82.55 0)
  (unit 1)
  (body_style 1)
  (exclude_from_sim no)
  (in_bom yes)
  (on_board yes)
  (in_pos_files yes)
  (dnp no)
  (fields_autoplaced yes)
  (property "Reference" "#PWR035" (at 184.15 88.9 0) (hide yes) (show_name no) (do_not_autoplace no) (effects (font (size 1.27 1.27))))
  (property "Value" "GND" (at 184.15 87.63 0) (hide yes) (show_name no) (do_not_autoplace no) (effects (font (size 1.27 1.27))))
  (property "Footprint" "" (at 184.15 82.55 0) (hide yes) (show_name no) (do_not_autoplace no) (effects (font (size 1.27 1.27))))
  (property "Datasheet" "" (at 184.15 82.55 0) (hide yes) (show_name no) (do_not_autoplace no) (effects (font (size 1.27 1.27))))
  (property "Description" "Power symbol creates a global label with name \"GND\" , ground" (at 184.15 82.55 0) (hide yes) (show_name no) (do_not_autoplace no) (effects (font (size 1.27 1.27))))
  (pin "1"))
 (symbol
  (lib_id "Device:C")
  (at 67.31 77.47 0)
  (unit 1)
  (body_style 1)
  (exclude_from_sim no)
  (in_bom yes)
  (on_board yes)
  (in_pos_files yes)
  (dnp no)
  (fields_autoplaced yes)
  (property "Reference" "C26" (at 71.12 76.1999 0) (show_name no) (do_not_autoplace no) (effects (font (size 1.27 1.27)) (justify left)))
  (property "Value" "10n" (at 71.12 78.7399 0) (show_name no) (do_not_autoplace no) (effects (font (size 1.27 1.27)) (justify left)))
  (property "Footprint" "Capacitor_SMD:C_0402_1005Metric" (at 68.2752 81.28 0) (hide yes) (show_name no) (do_not_autoplace no) (effects (font (size 1.27 1.27))))
  (property "Datasheet" "https://mm.digikey.com/Volume0/opasdata/d220001/medias/docus/965/CL05B103KB5NNND_DS.pdf" (at 67.31 77.47 0) (hide yes) (show_name no) (do_not_autoplace no) (effects (font (size 1.27 1.27))))
  (property "Description" "0402" (at 67.31 77.47 0) (hide yes) (show_name no) (do_not_autoplace no) (effects (font (size 1.27 1.27))))
  (property "Mfr. Part Number" "" (at 67.31 77.47 0) (hide yes) (show_name no) (do_not_autoplace no) (effects (font (size 1.27 1.27))))
  (property "Mfr. Part #" "CL05B103KB5NNND" (at 67.31 77.47 0) (hide yes) (show_name no) (do_not_autoplace no) (effects (font (size 1.27 1.27))))
  (property "Store URL - Digikey" "https://www.digikey.pt/pt/products/detail/samsung-electro-mechanics/CL10A475KQ8NNNL/3894262" (at 67.31 77.47 0) (hide yes) (show_name no) (do_not_autoplace no) (effects (font (size 1.27 1.27))))
  (property "Store URL - Mouser" "https://pt.mouser.com/en/ProductDetail/Samsung-Electro-Mechanics/CL05B103KB5NNND?qs=X6jEic%2FHinANds%2F5DC%2Fhrw%3D%3D" (at 67.31 77.47 0) (hide yes) (show_name no) (do_not_autoplace no) (effects (font (size 1.27 1.27))))
  (property "Store URL - Other" "" (at 67.31 77.47 0) (hide yes) (show_name no) (do_not_autoplace no) (effects (font (size 1.27 1.27))))
  (property "Store URL - TME" "" (at 67.31 77.47 0) (hide yes) (show_name no) (do_not_autoplace no) (effects (font (size 1.27 1.27))))
  (pin "1")
  (pin "2"))
 (symbol
  (lib_id "power:GND")
  (at 184.15 123.19 0)
  (unit 1)
  (body_style 1)
  (exclude_from_sim no)
  (in_bom yes)
  (on_board yes)
  (in_pos_files yes)
  (dnp no)
  (fields_autoplaced yes)
  (property "Reference" "#PWR037" (at 184.15 129.54 0) (hide yes) (show_name no) (do_not_autoplace no) (effects (font (size 1.27 1.27))))
  (property "Value" "GND" (at 184.15 128.27 0) (hide yes) (show_name no) (do_not_autoplace no) (effects (font (size 1.27 1.27))))
  (property "Footprint" "" (at 184.15 123.19 0) (hide yes) (show_name no) (do_not_autoplace no) (effects (font (size 1.27 1.27))))
  (property "Datasheet" "" (at 184.15 123.19 0) (hide yes) (show_name no) (do_not_autoplace no) (effects (font (size 1.27 1.27))))
  (property "Description" "Power symbol creates a global label with name \"GND\" , ground" (at 184.15 123.19 0) (hide yes) (show_name no) (do_not_autoplace no) (effects (font (size 1.27 1.27))))
  (pin "1"))
 (symbol
  (lib_id "power:GND")
  (at 154.94 102.87 0)
  (unit 1)
  (body_style 1)
  (exclude_from_sim no)
  (in_bom yes)
  (on_board yes)
  (in_pos_files yes)
  (dnp no)
  (fields_autoplaced yes)
  (property "Reference" "#PWR039" (at 154.94 109.22 0) (hide yes) (show_name no) (do_not_autoplace no) (effects (font (size 1.27 1.27))))
  (property "Value" "GND" (at 154.94 107.95 0) (hide yes) (show_name no) (do_not_autoplace no) (effects (font (size 1.27 1.27))))
  (property "Footprint" "" (at 154.94 102.87 0) (hide yes) (show_name no) (do_not_autoplace no) (effects (font (size 1.27 1.27))))
  (property "Datasheet" "" (at 154.94 102.87 0) (hide yes) (show_name no) (do_not_autoplace no) (effects (font (size 1.27 1.27))))
  (property "Description" "Power symbol creates a global label with name \"GND\" , ground" (at 154.94 102.87 0) (hide yes) (show_name no) (do_not_autoplace no) (effects (font (size 1.27 1.27))))
  (pin "1"))
 (symbol
  (lib_id "Switch:SW_Push")
  (at 191.77 90.17 0)
  (unit 1)
  (body_style 1)
  (exclude_from_sim no)
  (in_bom yes)
  (on_board yes)
  (in_pos_files yes)
  (dnp no)
  (fields_autoplaced yes)
  (property "Reference" "SW6" (at 191.77 82.55 0) (show_name no) (do_not_autoplace no) (effects (font (size 1.27 1.27))))
  (property "Value" "Push Button" (at 191.77 85.09 0) (show_name no) (do_not_autoplace no) (effects (font (size 1.27 1.27))))
  (property "Footprint" "Button_Switch_SMD:SW_Push_SPST_NO_Alps_SKRK" (at 191.77 85.09 0) (hide yes) (show_name no) (do_not_autoplace no) (effects (font (size 1.27 1.27))))
  (property "Datasheet" "https://configured-product-images.s3.amazonaws.com/Datasheets/TL1017.pdf" (at 191.77 85.09 0) (hide yes) (show_name no) (do_not_autoplace no) (effects (font (size 1.27 1.27))))
  (property "Description" "Interruptor tátil SPST-NA Top atuado Montagem em superfície" (at 191.77 90.17 0) (hide yes) (show_name no) (do_not_autoplace no) (effects (font (size 1.27 1.27))))
  (property "Mfr. Part Number" "" (at 191.77 90.17 0) (hide yes) (show_name no) (do_not_autoplace no) (effects (font (size 1.27 1.27))))
  (property "Store URL - Other" "" (at 191.77 90.17 0) (hide yes) (show_name no) (do_not_autoplace no) (effects (font (size 1.27 1.27))))
  (property "Store URL - TME" "" (at 191.77 90.17 0) (hide yes) (show_name no) (do_not_autoplace no) (effects (font (size 1.27 1.27))))
  (property "Mfr. Part #" "TL1017ABAF260QG" (at 191.77 90.17 0) (hide yes) (show_name no) (do_not_autoplace no) (effects (font (size 1.27 1.27))))
  (property "Store URL - Digikey" "https://www.digikey.pt/pt/products/detail/e-switch/TL1017ABAF260QG/18687016" (at 191.77 90.17 0) (hide yes) (show_name no) (do_not_autoplace no) (effects (font (size 1.27 1.27))))
  (property "Store URL - Mouser" "https://eu.mouser.com/en/ProductDetail/E-Switch/TL1017ABAF260QG?qs=9vOqFld9vZVWa2gSWDc0aQ%3D%3D" (at 191.77 90.17 0) (hide yes) (show_name no) (do_not_autoplace no) (effects (font (size 1.27 1.27))))
  (pin "1")
  (pin "2"))
 (symbol
  (lib_id "Device:C")
  (at 198.12 95.25 0)
  (unit 1)
  (body_style 1)
  (exclude_from_sim no)
  (in_bom yes)
  (on_board yes)
  (in_pos_files yes)
  (dnp no)
  (fields_autoplaced yes)
  (property "Reference" "C21" (at 201.93 93.9799 0) (show_name no) (do_not_autoplace no) (effects (font (size 1.27 1.27)) (justify left)))
  (property "Value" "10n" (at 201.93 96.5199 0) (show_name no) (do_not_autoplace no) (effects (font (size 1.27 1.27)) (justify left)))
  (property "Footprint" "Capacitor_SMD:C_0402_1005Metric" (at 199.0852 99.06 0) (hide yes) (show_name no) (do_not_autoplace no) (effects (font (size 1.27 1.27))))
  (property "Datasheet" "https://mm.digikey.com/Volume0/opasdata/d220001/medias/docus/965/CL05B103KB5NNND_DS.pdf" (at 198.12 95.25 0) (hide yes) (show_name no) (do_not_autoplace no) (effects (font (size 1.27 1.27))))
  (property "Description" "0402" (at 198.12 95.25 0) (hide yes) (show_name no) (do_not_autoplace no) (effects (font (size 1.27 1.27))))
  (property "Mfr. Part Number" "" (at 198.12 95.25 0) (hide yes) (show_name no) (do_not_autoplace no) (effects (font (size 1.27 1.27))))
  (property "Mfr. Part #" "CL05B103KB5NNND" (at 198.12 95.25 0) (hide yes) (show_name no) (do_not_autoplace no) (effects (font (size 1.27 1.27))))
  (property "Store URL - Digikey" "https://www.digikey.pt/pt/products/detail/samsung-electro-mechanics/CL10A475KQ8NNNL/3894262" (at 198.12 95.25 0) (hide yes) (show_name no) (do_not_autoplace no) (effects (font (size 1.27 1.27))))
  (property "Store URL - Mouser" "https://pt.mouser.com/en/ProductDetail/Samsung-Electro-Mechanics/CL05B103KB5NNND?qs=X6jEic%2FHinANds%2F5DC%2Fhrw%3D%3D" (at 198.12 95.25 0) (hide yes) (show_name no) (do_not_autoplace no) (effects (font (size 1.27 1.27))))
  (property "Store URL - Other" "" (at 198.12 95.25 0) (hide yes) (show_name no) (do_not_autoplace no) (effects (font (size 1.27 1.27))))
  (property "Store URL - TME" "" (at 198.12 95.25 0) (hide yes) (show_name no) (do_not_autoplace no) (effects (font (size 1.27 1.27))))
  (pin "1")
  (pin "2"))
 (symbol
  (lib_id "Device:C")
  (at 227.33 95.25 0)
  (unit 1)
  (body_style 1)
  (exclude_from_sim no)
  (in_bom yes)
  (on_board yes)
  (in_pos_files yes)
  (dnp no)
  (fields_autoplaced yes)
  (property "Reference" "C23" (at 231.14 93.9799 0) (show_name no) (do_not_autoplace no) (effects (font (size 1.27 1.27)) (justify left)))
  (property "Value" "10n" (at 231.14 96.5199 0) (show_name no) (do_not_autoplace no) (effects (font (size 1.27 1.27)) (justify left)))
  (property "Footprint" "Capacitor_SMD:C_0402_1005Metric" (at 228.2952 99.06 0) (hide yes) (show_name no) (do_not_autoplace no) (effects (font (size 1.27 1.27))))
  (property "Datasheet" "https://mm.digikey.com/Volume0/opasdata/d220001/medias/docus/965/CL05B103KB5NNND_DS.pdf" (at 227.33 95.25 0) (hide yes) (show_name no) (do_not_autoplace no) (effects (font (size 1.27 1.27))))
  (property "Description" "0402" (at 227.33 95.25 0) (hide yes) (show_name no) (do_not_autoplace no) (effects (font (size 1.27 1.27))))
  (property "Mfr. Part Number" "" (at 227.33 95.25 0) (hide yes) (show_name no) (do_not_autoplace no) (effects (font (size 1.27 1.27))))
  (property "Mfr. Part #" "CL05B103KB5NNND" (at 227.33 95.25 0) (hide yes) (show_name no) (do_not_autoplace no) (effects (font (size 1.27 1.27))))
  (property "Store URL - Digikey" "https://www.digikey.pt/pt/products/detail/samsung-electro-mechanics/CL10A475KQ8NNNL/3894262" (at 227.33 95.25 0) (hide yes) (show_name no) (do_not_autoplace no) (effects (font (size 1.27 1.27))))
  (property "Store URL - Mouser" "https://pt.mouser.com/en/ProductDetail/Samsung-Electro-Mechanics/CL05B103KB5NNND?qs=X6jEic%2FHinANds%2F5DC%2Fhrw%3D%3D" (at 227.33 95.25 0) (hide yes) (show_name no) (do_not_autoplace no) (effects (font (size 1.27 1.27))))
  (property "Store URL - Other" "" (at 227.33 95.25 0) (hide yes) (show_name no) (do_not_autoplace no) (effects (font (size 1.27 1.27))))
  (property "Store URL - TME" "" (at 227.33 95.25 0) (hide yes) (show_name no) (do_not_autoplace no) (effects (font (size 1.27 1.27))))
  (pin "1")
  (pin "2"))
 (symbol
  (lib_id "power:GND")
  (at 82.55 85.09 0)
  (unit 1)
  (body_style 1)
  (exclude_from_sim no)
  (in_bom yes)
  (on_board yes)
  (in_pos_files yes)
  (dnp no)
  (fields_autoplaced yes)
  (property "Reference" "#PWR040" (at 82.55 91.44 0) (hide yes) (show_name no) (do_not_autoplace no) (effects (font (size 1.27 1.27))))
  (property "Value" "GND" (at 82.55 90.17 0) (hide yes) (show_name no) (do_not_autoplace no) (effects (font (size 1.27 1.27))))
  (property "Footprint" "" (at 82.55 85.09 0) (hide yes) (show_name no) (do_not_autoplace no) (effects (font (size 1.27 1.27))))
  (property "Datasheet" "" (at 82.55 85.09 0) (hide yes) (show_name no) (do_not_autoplace no) (effects (font (size 1.27 1.27))))
  (property "Description" "Power symbol creates a global label with name \"GND\" , ground" (at 82.55 85.09 0) (hide yes) (show_name no) (do_not_autoplace no) (effects (font (size 1.27 1.27))))
  (pin "1")))
